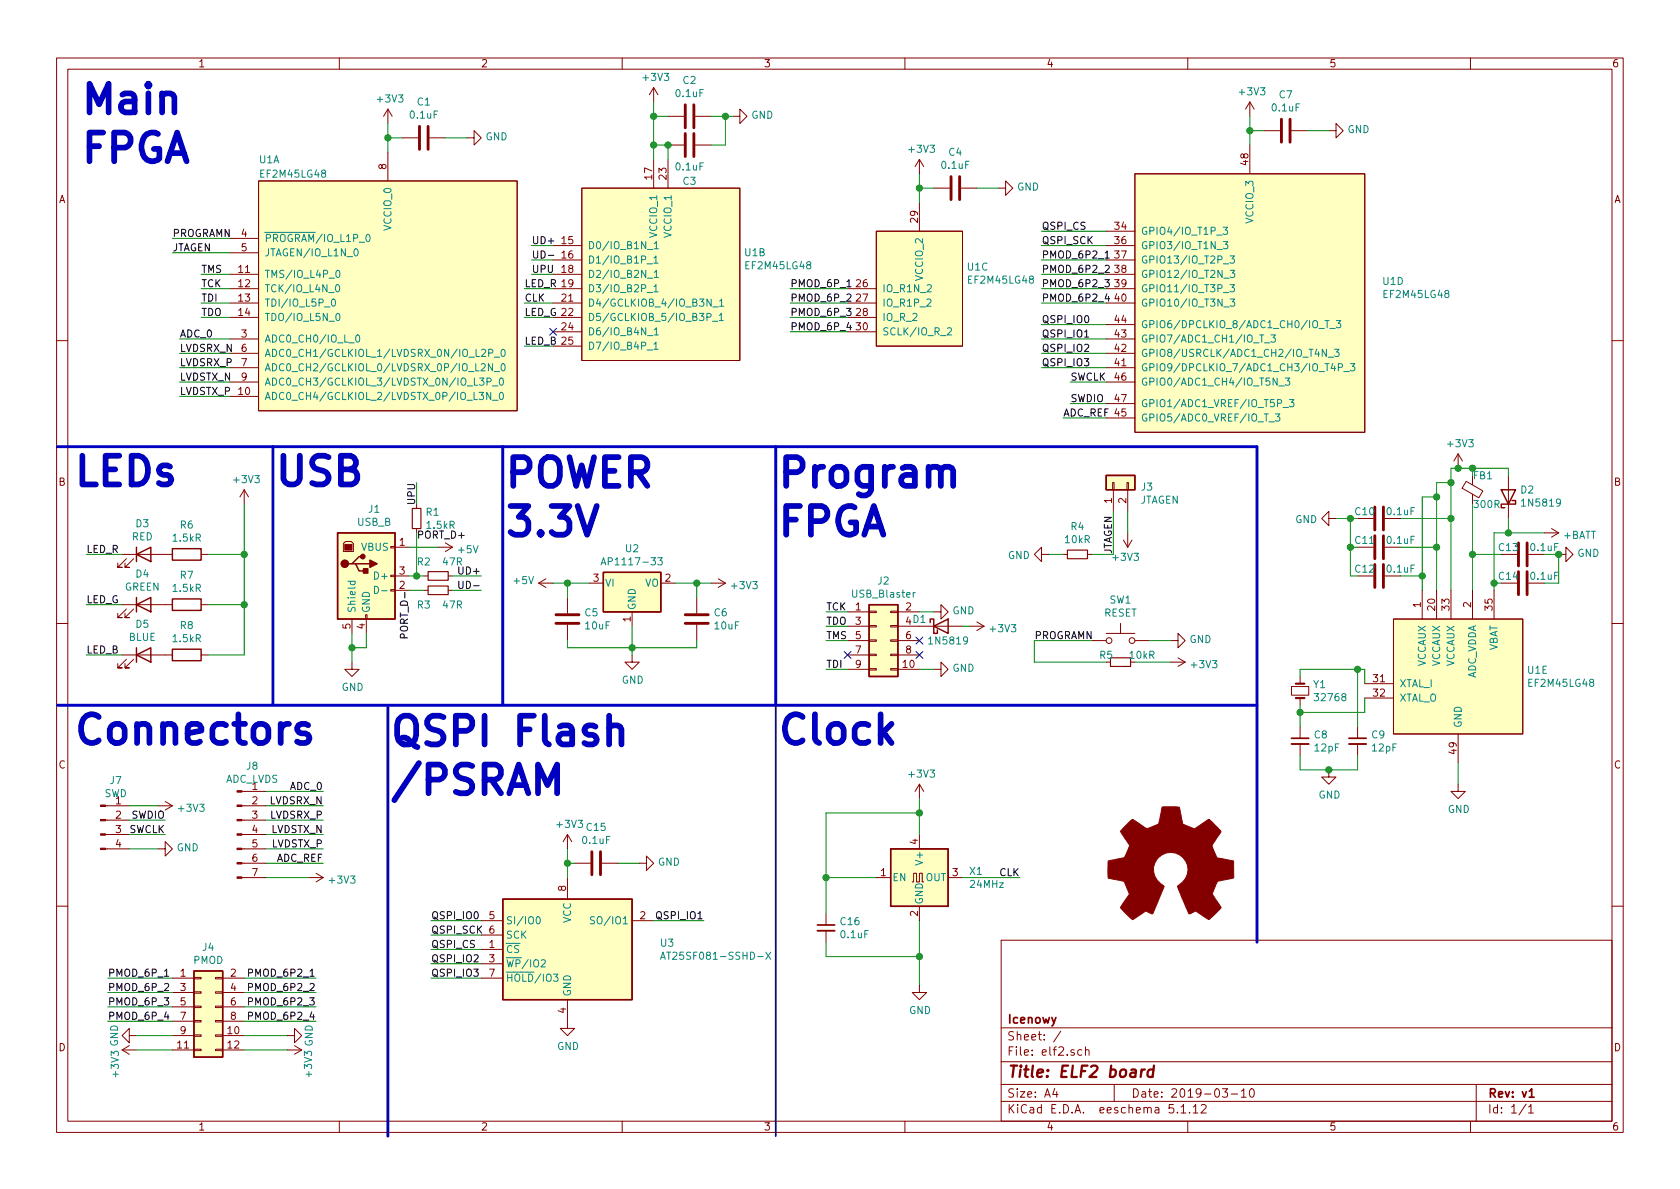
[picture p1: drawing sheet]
EESchema Schematic File Version 4
EELAYER 30 0
EELAYER END
$Descr A4 11693 8268
encoding utf-8
Sheet 1 1
Title "ELF2 board"
Date "2019-03-10"
Rev "v1"
Comp "Icenowy"
Comment1 ""
Comment2 ""
Comment3 ""
Comment4 ""
$EndDescr
$Comp
L FPGA_Anlogic:EF2M45LG48 U1
U 1 1
P 2750 2050
F 0 "U1" H 1800 3000 50  0000 L CNN
F 1 "EF2M45LG48" H 1800 2900 50  0000 L CNN
F 2 "Icenowy_Packages:LQFP-48-1EP_7x7mm_P0.5mm_EP3.1x3.1mm" H 1200 2050 50  0001 C CNN
F 3 "http://www.anlogic.com/prod_view.aspx?TypeId=12&Id=170&FId=t3:12:3" H 1200 2050 50  0001 C CNN
	1    2750 2050
	1    0    0    -1  
$EndComp
$Comp
L FPGA_Anlogic:EF2M45LG48 U1
U 2 1
P 4600 1900
F 0 "U1" H 5177 2053 50  0000 L CNN
F 1 "EF2M45LG48" H 5177 1962 50  0000 L CNN
F 2 "Icenowy_Packages:LQFP-48-1EP_7x7mm_P0.5mm_EP3.1x3.1mm" H 3050 1900 50  0001 C CNN
F 3 "http://www.anlogic.com/prod_view.aspx?TypeId=12&Id=170&FId=t3:12:3" H 3050 1900 50  0001 C CNN
	2    4600 1900
	1    0    0    -1  
$EndComp
$Comp
L FPGA_Anlogic:EF2M45LG48 U1
U 3 1
P 6400 2000
F 0 "U1" H 6727 2153 50  0000 L CNN
F 1 "EF2M45LG48" H 6727 2062 50  0000 L CNN
F 2 "Icenowy_Packages:LQFP-48-1EP_7x7mm_P0.5mm_EP3.1x3.1mm" H 4850 2000 50  0001 C CNN
F 3 "http://www.anlogic.com/prod_view.aspx?TypeId=12&Id=170&FId=t3:12:3" H 4850 2000 50  0001 C CNN
	3    6400 2000
	1    0    0    -1  
$EndComp
$Comp
L FPGA_Anlogic:EF2M45LG48 U1
U 4 1
P 8700 2100
F 0 "U1" H 9619 2253 50  0000 L CNN
F 1 "EF2M45LG48" H 9619 2162 50  0000 L CNN
F 2 "Icenowy_Packages:LQFP-48-1EP_7x7mm_P0.5mm_EP3.1x3.1mm" H 7150 2100 50  0001 C CNN
F 3 "http://www.anlogic.com/prod_view.aspx?TypeId=12&Id=170&FId=t3:12:3" H 7150 2100 50  0001 C CNN
	4    8700 2100
	1    0    0    -1  
$EndComp
$Comp
L FPGA_Anlogic:EF2M45LG48 U1
U 5 1
P 10150 4700
F 0 "U1" H 10627 4746 50  0000 L CNN
F 1 "EF2M45LG48" H 10627 4655 50  0000 L CNN
F 2 "Icenowy_Packages:LQFP-48-1EP_7x7mm_P0.5mm_EP3.1x3.1mm" H 8600 4700 50  0001 C CNN
F 3 "http://www.anlogic.com/prod_view.aspx?TypeId=12&Id=170&FId=t3:12:3" H 8600 4700 50  0001 C CNN
	5    10150 4700
	1    0    0    -1  
$EndComp
$Comp
L Regulator_Linear:AP1117-33 U2
U 1 1
P 4400 4050
F 0 "U2" H 4400 4292 50  0000 C CNN
F 1 "AP1117-33" H 4400 4201 50  0000 C CNN
F 2 "JLCSMT_Packages:SOT-223-3_TabPin2" H 4400 4250 50  0001 C CNN
F 3 "http://www.diodes.com/datasheets/AP1117.pdf" H 4500 3800 50  0001 C CNN
	1    4400 4050
	1    0    0    -1  
$EndComp
$Comp
L power:+5V #PWR0101
U 1 1
P 3850 4050
F 0 "#PWR0101" H 3850 3900 50  0001 C CNN
F 1 "+5V" V 3865 4178 50  0000 L CNN
F 2 "" H 3850 4050 50  0001 C CNN
F 3 "" H 3850 4050 50  0001 C CNN
	1    3850 4050
	0    -1   -1   0   
$EndComp
$Comp
L power:+3V3 #PWR0102
U 1 1
P 4950 4050
F 0 "#PWR0102" H 4950 3900 50  0001 C CNN
F 1 "+3V3" V 4965 4178 50  0000 L CNN
F 2 "" H 4950 4050 50  0001 C CNN
F 3 "" H 4950 4050 50  0001 C CNN
	1    4950 4050
	0    1    1    0   
$EndComp
$Comp
L power:GND #PWR0103
U 1 1
P 4400 4550
F 0 "#PWR0103" H 4400 4300 50  0001 C CNN
F 1 "GND" H 4405 4377 50  0000 C CNN
F 2 "" H 4400 4550 50  0001 C CNN
F 3 "" H 4400 4550 50  0001 C CNN
	1    4400 4550
	1    0    0    -1  
$EndComp
Wire Wire Line
	3850 4050 3950 4050
Wire Wire Line
	4700 4050 4850 4050
Wire Wire Line
	4400 4550 4400 4500
$Comp
L Device:C C6
U 1 1
P 4850 4300
F 0 "C6" H 4965 4346 50  0000 L CNN
F 1 "10uF" H 4965 4255 50  0000 L CNN
F 2 "Capacitor_SMD:C_0805_2012Metric" H 4888 4150 50  0001 C CNN
F 3 "~" H 4850 4300 50  0001 C CNN
	1    4850 4300
	1    0    0    -1  
$EndComp
$Comp
L Device:C C5
U 1 1
P 3950 4300
F 0 "C5" H 4065 4346 50  0000 L CNN
F 1 "10uF" H 4065 4255 50  0000 L CNN
F 2 "Capacitor_SMD:C_0805_2012Metric" H 3988 4150 50  0001 C CNN
F 3 "~" H 3950 4300 50  0001 C CNN
	1    3950 4300
	1    0    0    -1  
$EndComp
Wire Wire Line
	4400 4500 4850 4500
Wire Wire Line
	4850 4500 4850 4450
Connection ~ 4400 4500
Wire Wire Line
	4400 4500 4400 4350
Wire Wire Line
	4850 4150 4850 4050
Connection ~ 4850 4050
Wire Wire Line
	4850 4050 4950 4050
Wire Wire Line
	3950 4050 3950 4150
Connection ~ 3950 4050
Wire Wire Line
	3950 4050 4100 4050
Wire Wire Line
	3950 4450 3950 4500
Wire Wire Line
	3950 4500 4400 4500
$Comp
L power:+3V3 #PWR0104
U 1 1
P 2700 850
F 0 "#PWR0104" H 2700 700 50  0001 C CNN
F 1 "+3V3" H 2715 1023 50  0000 C CNN
F 2 "" H 2700 850 50  0001 C CNN
F 3 "" H 2700 850 50  0001 C CNN
	1    2700 850 
	1    0    0    -1  
$EndComp
$Comp
L Device:C C1
U 1 1
P 2950 950
F 0 "C1" V 2698 950 50  0000 C CNN
F 1 "0.1uF" V 2789 950 50  0000 C CNN
F 2 "Capacitor_SMD:C_0402_1005Metric" H 2988 800 50  0001 C CNN
F 3 "~" H 2950 950 50  0001 C CNN
	1    2950 950 
	0    1    1    0   
$EndComp
Wire Wire Line
	2700 850  2700 950 
$Comp
L power:GND #PWR0105
U 1 1
P 3250 950
F 0 "#PWR0105" H 3250 700 50  0001 C CNN
F 1 "GND" V 3255 822 50  0000 R CNN
F 2 "" H 3250 950 50  0001 C CNN
F 3 "" H 3250 950 50  0001 C CNN
	1    3250 950 
	0    -1   -1   0   
$EndComp
Wire Wire Line
	2700 950  2800 950 
Connection ~ 2700 950 
Wire Wire Line
	2700 950  2700 1050
Wire Wire Line
	3100 950  3250 950 
$Comp
L power:+3V3 #PWR0106
U 1 1
P 6400 1200
F 0 "#PWR0106" H 6400 1050 50  0001 C CNN
F 1 "+3V3" H 6415 1373 50  0000 C CNN
F 2 "" H 6400 1200 50  0001 C CNN
F 3 "" H 6400 1200 50  0001 C CNN
	1    6400 1200
	1    0    0    -1  
$EndComp
$Comp
L Device:C C4
U 1 1
P 6650 1300
F 0 "C4" V 6398 1300 50  0000 C CNN
F 1 "0.1uF" V 6489 1300 50  0000 C CNN
F 2 "Capacitor_SMD:C_0402_1005Metric" H 6688 1150 50  0001 C CNN
F 3 "~" H 6650 1300 50  0001 C CNN
	1    6650 1300
	0    1    1    0   
$EndComp
Wire Wire Line
	6400 1200 6400 1300
$Comp
L power:GND #PWR0107
U 1 1
P 6950 1300
F 0 "#PWR0107" H 6950 1050 50  0001 C CNN
F 1 "GND" V 6955 1172 50  0000 R CNN
F 2 "" H 6950 1300 50  0001 C CNN
F 3 "" H 6950 1300 50  0001 C CNN
	1    6950 1300
	0    -1   -1   0   
$EndComp
Wire Wire Line
	6400 1300 6500 1300
Connection ~ 6400 1300
Wire Wire Line
	6400 1300 6400 1400
Wire Wire Line
	6800 1300 6950 1300
$Comp
L power:+3V3 #PWR0108
U 1 1
P 8700 800
F 0 "#PWR0108" H 8700 650 50  0001 C CNN
F 1 "+3V3" H 8715 973 50  0000 C CNN
F 2 "" H 8700 800 50  0001 C CNN
F 3 "" H 8700 800 50  0001 C CNN
	1    8700 800 
	1    0    0    -1  
$EndComp
$Comp
L Device:C C7
U 1 1
P 8950 900
F 0 "C7" V 8698 900 50  0000 C CNN
F 1 "0.1uF" V 8789 900 50  0000 C CNN
F 2 "Capacitor_SMD:C_0402_1005Metric" H 8988 750 50  0001 C CNN
F 3 "~" H 8950 900 50  0001 C CNN
	1    8950 900 
	0    1    1    0   
$EndComp
Wire Wire Line
	8700 800  8700 900 
$Comp
L power:GND #PWR0109
U 1 1
P 9250 900
F 0 "#PWR0109" H 9250 650 50  0001 C CNN
F 1 "GND" V 9255 772 50  0000 R CNN
F 2 "" H 9250 900 50  0001 C CNN
F 3 "" H 9250 900 50  0001 C CNN
	1    9250 900 
	0    -1   -1   0   
$EndComp
Wire Wire Line
	8700 900  8800 900 
Connection ~ 8700 900 
Wire Wire Line
	8700 900  8700 1000
Wire Wire Line
	9100 900  9250 900 
$Comp
L power:+3V3 #PWR0110
U 1 1
P 4550 700
F 0 "#PWR0110" H 4550 550 50  0001 C CNN
F 1 "+3V3" H 4565 873 50  0000 C CNN
F 2 "" H 4550 700 50  0001 C CNN
F 3 "" H 4550 700 50  0001 C CNN
	1    4550 700 
	1    0    0    -1  
$EndComp
$Comp
L Device:C C2
U 1 1
P 4800 800
F 0 "C2" V 4548 800 50  0000 C CNN
F 1 "0.1uF" V 4639 800 50  0000 C CNN
F 2 "Capacitor_SMD:C_0402_1005Metric" H 4838 650 50  0001 C CNN
F 3 "~" H 4800 800 50  0001 C CNN
	1    4800 800 
	0    1    1    0   
$EndComp
Wire Wire Line
	4550 700  4550 800 
$Comp
L power:GND #PWR0111
U 1 1
P 5100 800
F 0 "#PWR0111" H 5100 550 50  0001 C CNN
F 1 "GND" V 5105 672 50  0000 R CNN
F 2 "" H 5100 800 50  0001 C CNN
F 3 "" H 5100 800 50  0001 C CNN
	1    5100 800 
	0    -1   -1   0   
$EndComp
Wire Wire Line
	4550 800  4650 800 
Connection ~ 4550 800 
Wire Wire Line
	4950 800  5050 800 
$Comp
L Device:C C3
U 1 1
P 4800 1000
F 0 "C3" V 5050 1000 50  0000 C CNN
F 1 "0.1uF" V 4950 1000 50  0000 C CNN
F 2 "Capacitor_SMD:C_0402_1005Metric" H 4838 850 50  0001 C CNN
F 3 "~" H 4800 1000 50  0001 C CNN
	1    4800 1000
	0    1    1    0   
$EndComp
Wire Wire Line
	4550 800  4550 1000
Wire Wire Line
	4550 1000 4650 1000
Connection ~ 4550 1000
Wire Wire Line
	4550 1000 4550 1100
Wire Wire Line
	4650 1000 4650 1100
Connection ~ 4650 1000
Wire Wire Line
	4950 1000 5050 1000
Wire Wire Line
	5050 1000 5050 800 
Connection ~ 5050 800 
Wire Wire Line
	5050 800  5100 800 
$Comp
L power:GND #PWR0112
U 1 1
P 10150 5450
F 0 "#PWR0112" H 10150 5200 50  0001 C CNN
F 1 "GND" H 10155 5277 50  0000 C CNN
F 2 "" H 10150 5450 50  0001 C CNN
F 3 "" H 10150 5450 50  0001 C CNN
	1    10150 5450
	1    0    0    -1  
$EndComp
Wire Wire Line
	10150 5300 10150 5450
$Comp
L power:+3V3 #PWR0113
U 1 1
P 10150 3250
F 0 "#PWR0113" H 10150 3100 50  0001 C CNN
F 1 "+3V3" H 10165 3423 50  0000 C CNN
F 2 "" H 10150 3250 50  0001 C CNN
F 3 "" H 10150 3250 50  0001 C CNN
	1    10150 3250
	1    0    0    -1  
$EndComp
Wire Wire Line
	10100 4100 10100 3600
Wire Wire Line
	10100 3250 10150 3250
Wire Wire Line
	10000 4100 10000 3800
Wire Wire Line
	10000 3350 10100 3350
Connection ~ 10100 3350
Wire Wire Line
	10100 3350 10100 3250
Wire Wire Line
	9900 4100 9900 4000
Wire Wire Line
	9900 3450 10000 3450
Connection ~ 10000 3450
Wire Wire Line
	10000 3450 10000 3350
$Comp
L power:GND #PWR0114
U 1 1
P 9300 3600
F 0 "#PWR0114" H 9300 3350 50  0001 C CNN
F 1 "GND" V 9305 3472 50  0000 R CNN
F 2 "" H 9300 3600 50  0001 C CNN
F 3 "" H 9300 3600 50  0001 C CNN
	1    9300 3600
	0    1    1    0   
$EndComp
$Comp
L Device:C C10
U 1 1
P 9600 3600
F 0 "C10" V 9550 3500 50  0000 C CNN
F 1 "0.1uF" V 9550 3750 50  0000 C CNN
F 2 "Capacitor_SMD:C_0402_1005Metric" H 9638 3450 50  0001 C CNN
F 3 "~" H 9600 3600 50  0001 C CNN
	1    9600 3600
	0    1    1    0   
$EndComp
$Comp
L Device:C C11
U 1 1
P 9600 3800
F 0 "C11" V 9550 3700 50  0000 C CNN
F 1 "0.1uF" V 9550 3950 50  0000 C CNN
F 2 "Capacitor_SMD:C_0402_1005Metric" H 9638 3650 50  0001 C CNN
F 3 "~" H 9600 3800 50  0001 C CNN
	1    9600 3800
	0    1    1    0   
$EndComp
$Comp
L Device:C C12
U 1 1
P 9600 4000
F 0 "C12" V 9550 3900 50  0000 C CNN
F 1 "0.1uF" V 9550 4150 50  0000 C CNN
F 2 "Capacitor_SMD:C_0402_1005Metric" H 9638 3850 50  0001 C CNN
F 3 "~" H 9600 4000 50  0001 C CNN
	1    9600 4000
	0    1    1    0   
$EndComp
Wire Wire Line
	9300 3600 9400 3600
Wire Wire Line
	9450 3800 9400 3800
Wire Wire Line
	9400 3800 9400 3600
Connection ~ 9400 3600
Wire Wire Line
	9400 3600 9450 3600
Wire Wire Line
	9450 4000 9400 4000
Wire Wire Line
	9400 4000 9400 3800
Connection ~ 9400 3800
Wire Wire Line
	9750 3600 10100 3600
Connection ~ 10100 3600
Wire Wire Line
	10100 3600 10100 3350
Wire Wire Line
	9750 3800 10000 3800
Connection ~ 10000 3800
Wire Wire Line
	10000 3800 10000 3450
Wire Wire Line
	9750 4000 9900 4000
Connection ~ 9900 4000
Wire Wire Line
	9900 4000 9900 3450
$Comp
L Device:Ferrite_Bead_Small FB1
U 1 1
P 10250 3400
F 0 "FB1" H 10250 3500 50  0000 L CNN
F 1 "300R" H 10250 3300 50  0000 L CNN
F 2 "Inductor_SMD:L_0603_1608Metric" V 10180 3400 50  0001 C CNN
F 3 "~" H 10250 3400 50  0001 C CNN
	1    10250 3400
	1    0    0    -1  
$EndComp
Wire Wire Line
	10150 3250 10250 3250
Wire Wire Line
	10250 3250 10250 3300
Connection ~ 10150 3250
Wire Wire Line
	10250 3500 10250 3850
$Comp
L Device:D_Schottky D2
U 1 1
P 10500 3450
F 0 "D2" V 10546 3371 50  0000 R CNN
F 1 "1N5819" V 10455 3371 50  0000 R CNN
F 2 "Diode_SMD:D_SOD-123F" H 10500 3450 50  0001 C CNN
F 3 "~" H 10500 3450 50  0001 C CNN
	1    10500 3450
	0    -1   -1   0   
$EndComp
Wire Wire Line
	10250 3250 10500 3250
Wire Wire Line
	10500 3250 10500 3300
Connection ~ 10250 3250
Wire Wire Line
	10500 3600 10500 3700
Wire Wire Line
	10500 3700 10400 3700
Wire Wire Line
	10400 3700 10400 4050
$Comp
L power:+BATT #PWR0115
U 1 1
P 10750 3700
F 0 "#PWR0115" H 10750 3550 50  0001 C CNN
F 1 "+BATT" V 10765 3828 50  0000 L CNN
F 2 "" H 10750 3700 50  0001 C CNN
F 3 "" H 10750 3700 50  0001 C CNN
	1    10750 3700
	0    1    1    0   
$EndComp
Wire Wire Line
	10500 3700 10750 3700
Connection ~ 10500 3700
$Comp
L power:GND #PWR0116
U 1 1
P 10850 3850
F 0 "#PWR0116" H 10850 3600 50  0001 C CNN
F 1 "GND" V 10855 3722 50  0000 R CNN
F 2 "" H 10850 3850 50  0001 C CNN
F 3 "" H 10850 3850 50  0001 C CNN
	1    10850 3850
	0    -1   -1   0   
$EndComp
$Comp
L Device:C C13
U 1 1
P 10600 3850
F 0 "C13" V 10550 3750 50  0000 C CNN
F 1 "0.1uF" V 10550 4000 50  0000 C CNN
F 2 "Capacitor_SMD:C_0402_1005Metric" H 10638 3700 50  0001 C CNN
F 3 "~" H 10600 3850 50  0001 C CNN
	1    10600 3850
	0    1    1    0   
$EndComp
$Comp
L Device:C C14
U 1 1
P 10600 4050
F 0 "C14" V 10550 3950 50  0000 C CNN
F 1 "0.1uF" V 10550 4200 50  0000 C CNN
F 2 "Capacitor_SMD:C_0402_1005Metric" H 10638 3900 50  0001 C CNN
F 3 "~" H 10600 4050 50  0001 C CNN
	1    10600 4050
	0    1    1    0   
$EndComp
Wire Wire Line
	10250 3850 10450 3850
Connection ~ 10250 3850
Wire Wire Line
	10250 3850 10250 4100
Wire Wire Line
	10400 4050 10450 4050
Connection ~ 10400 4050
Wire Wire Line
	10400 4050 10400 4100
Wire Wire Line
	10750 4050 10850 4050
Wire Wire Line
	10850 4050 10850 3850
Wire Wire Line
	10750 3850 10850 3850
Connection ~ 10850 3850
Text Label 1400 1900 0    50   ~ 0
TMS
Text Label 1400 2000 0    50   ~ 0
TCK
Text Label 1400 2100 0    50   ~ 0
TDI
Text Label 1400 2200 0    50   ~ 0
TDO
Wire Wire Line
	1400 1900 1600 1900
Wire Wire Line
	1400 2000 1600 2000
Wire Wire Line
	1400 2100 1600 2100
Wire Wire Line
	1400 2200 1600 2200
$Comp
L Connector_Generic:Conn_02x05_Odd_Even J2
U 1 1
P 6100 4450
F 0 "J2" H 6150 4867 50  0000 C CNN
F 1 "USB_Blaster" H 6150 4776 50  0000 C CNN
F 2 "Connector_IDC:IDC-Header_2x05_P2.54mm_Horizontal" H 6100 4450 50  0001 C CNN
F 3 "~" H 6100 4450 50  0001 C CNN
	1    6100 4450
	1    0    0    -1  
$EndComp
Text Label 5750 4250 0    50   ~ 0
TCK
Text Label 5750 4350 0    50   ~ 0
TDO
Text Label 5750 4450 0    50   ~ 0
TMS
Text Label 5750 4650 0    50   ~ 0
TDI
$Comp
L power:+3V3 #PWR0117
U 1 1
P 6750 4350
F 0 "#PWR0117" H 6750 4200 50  0001 C CNN
F 1 "+3V3" V 6765 4478 50  0000 L CNN
F 2 "" H 6750 4350 50  0001 C CNN
F 3 "" H 6750 4350 50  0001 C CNN
	1    6750 4350
	0    1    1    0   
$EndComp
$Comp
L power:GND #PWR0118
U 1 1
P 6500 4250
F 0 "#PWR0118" H 6500 4000 50  0001 C CNN
F 1 "GND" V 6505 4122 50  0000 R CNN
F 2 "" H 6500 4250 50  0001 C CNN
F 3 "" H 6500 4250 50  0001 C CNN
	1    6500 4250
	0    -1   -1   0   
$EndComp
$Comp
L power:GND #PWR0119
U 1 1
P 6500 4650
F 0 "#PWR0119" H 6500 4400 50  0001 C CNN
F 1 "GND" V 6505 4522 50  0000 R CNN
F 2 "" H 6500 4650 50  0001 C CNN
F 3 "" H 6500 4650 50  0001 C CNN
	1    6500 4650
	0    -1   -1   0   
$EndComp
Wire Wire Line
	5750 4250 5900 4250
Wire Wire Line
	5750 4350 5900 4350
Wire Wire Line
	5750 4450 5900 4450
Wire Wire Line
	5750 4650 5900 4650
Wire Wire Line
	6400 4250 6500 4250
$Comp
L Device:D_Schottky D1
U 1 1
P 6550 4350
F 0 "D1" H 6400 4400 50  0000 C CNN
F 1 "1N5819" H 6600 4250 50  0000 C CNN
F 2 "Diode_SMD:D_SOD-123F" H 6550 4350 50  0001 C CNN
F 3 "~" H 6550 4350 50  0001 C CNN
	1    6550 4350
	1    0    0    -1  
$EndComp
Wire Wire Line
	6700 4350 6750 4350
Wire Wire Line
	6400 4650 6500 4650
NoConn ~ 5900 4550
NoConn ~ 6400 4450
NoConn ~ 6400 4550
Text Label 1200 1750 0    50   ~ 0
JTAGEN
Text Label 1200 1650 0    50   ~ 0
PROGRAMN
Wire Wire Line
	1200 1750 1600 1750
Wire Wire Line
	1200 1650 1600 1650
$Comp
L Connector_Generic:Conn_01x02 J3
U 1 1
P 7750 3350
F 0 "J3" V 7716 3162 50  0000 R CNN
F 1 "JTAGEN" V 7625 3162 50  0000 R CNN
F 2 "Connector_PinHeader_2.54mm:PinHeader_1x02_P2.54mm_Vertical" H 7750 3350 50  0001 C CNN
F 3 "~" H 7750 3350 50  0001 C CNN
	1    7750 3350
	0    -1   -1   0   
$EndComp
Text Label 7750 3850 1    50   ~ 0
JTAGEN
$Comp
L power:+3V3 #PWR0120
U 1 1
P 7850 3700
F 0 "#PWR0120" H 7850 3550 50  0001 C CNN
F 1 "+3V3" H 7865 3873 50  0000 C CNN
F 2 "" H 7850 3700 50  0001 C CNN
F 3 "" H 7850 3700 50  0001 C CNN
	1    7850 3700
	-1   0    0    1   
$EndComp
Wire Wire Line
	7750 3850 7750 3550
Wire Wire Line
	7850 3700 7850 3550
$Comp
L Connector:USB_B J1
U 1 1
P 2550 4000
F 0 "J1" H 2605 4467 50  0000 C CNN
F 1 "USB_B" H 2605 4376 50  0000 C CNN
F 2 "Connector_USB:USB_B_OST_USB-B1HSxx_Horizontal" H 2700 3950 50  0001 C CNN
F 3 " ~" H 2700 3950 50  0001 C CNN
	1    2550 4000
	1    0    0    -1  
$EndComp
$Comp
L power:GND #PWR0121
U 1 1
P 2450 4600
F 0 "#PWR0121" H 2450 4350 50  0001 C CNN
F 1 "GND" H 2455 4427 50  0000 C CNN
F 2 "" H 2450 4600 50  0001 C CNN
F 3 "" H 2450 4600 50  0001 C CNN
	1    2450 4600
	1    0    0    -1  
$EndComp
Wire Wire Line
	2450 4400 2450 4500
Wire Wire Line
	2450 4500 2550 4500
Wire Wire Line
	2550 4500 2550 4400
Connection ~ 2450 4500
Wire Wire Line
	2450 4500 2450 4600
$Comp
L power:+5V #PWR0122
U 1 1
P 3050 3800
F 0 "#PWR0122" H 3050 3650 50  0001 C CNN
F 1 "+5V" V 3065 3928 50  0000 L CNN
F 2 "" H 3050 3800 50  0001 C CNN
F 3 "" H 3050 3800 50  0001 C CNN
	1    3050 3800
	0    1    1    0   
$EndComp
Wire Wire Line
	2850 3800 3050 3800
$Comp
L Device:R_Small R2
U 1 1
P 3050 4000
F 0 "R2" V 2950 3900 50  0000 C CNN
F 1 "47R" V 2950 4100 50  0000 C CNN
F 2 "Resistor_SMD:R_0402_1005Metric" H 3050 4000 50  0001 C CNN
F 3 "~" H 3050 4000 50  0001 C CNN
	1    3050 4000
	0    1    1    0   
$EndComp
$Comp
L Device:R_Small R3
U 1 1
P 3050 4100
F 0 "R3" V 3150 4000 50  0000 C CNN
F 1 "47R" V 3150 4200 50  0000 C CNN
F 2 "Resistor_SMD:R_0402_1005Metric" H 3050 4100 50  0001 C CNN
F 3 "~" H 3050 4100 50  0001 C CNN
	1    3050 4100
	0    1    1    0   
$EndComp
Text Label 3350 4000 2    50   ~ 0
UD+
Text Label 3350 4100 2    50   ~ 0
UD-
Wire Wire Line
	3150 4000 3350 4000
Wire Wire Line
	3150 4100 3350 4100
Wire Wire Line
	2850 4000 2900 4000
Wire Wire Line
	2850 4100 2950 4100
$Comp
L Device:R_Small R1
U 1 1
P 2900 3600
F 0 "R1" H 2959 3646 50  0000 L CNN
F 1 "1.5kR" H 2959 3555 50  0000 L CNN
F 2 "Resistor_SMD:R_0402_1005Metric" H 2900 3600 50  0001 C CNN
F 3 "~" H 2900 3600 50  0001 C CNN
	1    2900 3600
	1    0    0    -1  
$EndComp
Wire Wire Line
	2900 4000 2900 3700
Connection ~ 2900 4000
Wire Wire Line
	2900 4000 2950 4000
Text Label 2900 3350 3    50   ~ 0
UPU
Wire Wire Line
	2900 3500 2900 3350
Wire Wire Line
	9500 4750 9500 4650
Wire Wire Line
	9500 4650 9450 4650
Wire Wire Line
	9050 4950 9500 4950
Wire Wire Line
	9500 4950 9500 4850
$Comp
L Device:C_Small C8
U 1 1
P 9050 5150
F 0 "C8" H 9142 5196 50  0000 L CNN
F 1 "12pF" H 9142 5105 50  0000 L CNN
F 2 "Capacitor_SMD:C_0402_1005Metric" H 9050 5150 50  0001 C CNN
F 3 "~" H 9050 5150 50  0001 C CNN
	1    9050 5150
	1    0    0    -1  
$EndComp
$Comp
L Device:C_Small C9
U 1 1
P 9450 5150
F 0 "C9" H 9542 5196 50  0000 L CNN
F 1 "12pF" H 9542 5105 50  0000 L CNN
F 2 "Capacitor_SMD:C_0402_1005Metric" H 9450 5150 50  0001 C CNN
F 3 "~" H 9450 5150 50  0001 C CNN
	1    9450 5150
	1    0    0    -1  
$EndComp
Wire Wire Line
	9050 4950 9050 5050
Wire Wire Line
	9450 4650 9450 5050
Connection ~ 9450 4650
Wire Wire Line
	9450 4650 9050 4650
$Comp
L power:GND #PWR0123
U 1 1
P 9250 5350
F 0 "#PWR0123" H 9250 5100 50  0001 C CNN
F 1 "GND" H 9255 5177 50  0000 C CNN
F 2 "" H 9250 5350 50  0001 C CNN
F 3 "" H 9250 5350 50  0001 C CNN
	1    9250 5350
	1    0    0    -1  
$EndComp
Wire Wire Line
	9050 5250 9050 5350
Connection ~ 9250 5350
Wire Wire Line
	9050 5350 9250 5350
Wire Wire Line
	9450 5350 9450 5250
Text Label 2850 4100 3    50   ~ 0
PORT_D-
Text Label 2900 3750 0    50   ~ 0
PORT_D+
Text Label 3700 1700 0    50   ~ 0
UD+
Text Label 3700 1800 0    50   ~ 0
UD-
Wire Wire Line
	3700 1700 3850 1700
Wire Wire Line
	3700 1800 3850 1800
$Comp
L Switch:SW_Push SW1
U 1 1
P 7800 4450
F 0 "SW1" H 7800 4735 50  0000 C CNN
F 1 "RESET" H 7800 4644 50  0000 C CNN
F 2 "Button_Switch_SMD:SW_SPST_FSMSM" H 7800 4650 50  0001 C CNN
F 3 "" H 7800 4650 50  0001 C CNN
	1    7800 4450
	1    0    0    -1  
$EndComp
Text Label 7200 4450 0    50   ~ 0
PROGRAMN
Wire Wire Line
	7200 4450 7600 4450
$Comp
L power:GND #PWR0124
U 1 1
P 8150 4450
F 0 "#PWR0124" H 8150 4200 50  0001 C CNN
F 1 "GND" V 8155 4322 50  0000 R CNN
F 2 "" H 8150 4450 50  0001 C CNN
F 3 "" H 8150 4450 50  0001 C CNN
	1    8150 4450
	0    -1   -1   0   
$EndComp
Wire Wire Line
	8000 4450 8150 4450
$Comp
L Device:R_Small R5
U 1 1
P 7800 4600
F 0 "R5" V 7750 4500 50  0000 C CNN
F 1 "10kR" V 7750 4750 50  0000 C CNN
F 2 "Resistor_SMD:R_0402_1005Metric" H 7800 4600 50  0001 C CNN
F 3 "~" H 7800 4600 50  0001 C CNN
	1    7800 4600
	0    1    1    0   
$EndComp
$Comp
L power:+3V3 #PWR0125
U 1 1
P 8150 4600
F 0 "#PWR0125" H 8150 4450 50  0001 C CNN
F 1 "+3V3" V 8165 4728 50  0000 L CNN
F 2 "" H 8150 4600 50  0001 C CNN
F 3 "" H 8150 4600 50  0001 C CNN
	1    8150 4600
	0    1    1    0   
$EndComp
Wire Wire Line
	7900 4600 8150 4600
Wire Wire Line
	7700 4600 7200 4600
Wire Wire Line
	7200 4600 7200 4450
$Comp
L Device:R_Small R4
U 1 1
P 7500 3850
F 0 "R4" V 7304 3850 50  0000 C CNN
F 1 "10kR" V 7395 3850 50  0000 C CNN
F 2 "Resistor_SMD:R_0402_1005Metric" H 7500 3850 50  0001 C CNN
F 3 "~" H 7500 3850 50  0001 C CNN
	1    7500 3850
	0    1    1    0   
$EndComp
Wire Wire Line
	7600 3850 7750 3850
$Comp
L power:GND #PWR0126
U 1 1
P 7300 3850
F 0 "#PWR0126" H 7300 3600 50  0001 C CNN
F 1 "GND" V 7305 3722 50  0000 R CNN
F 2 "" H 7300 3850 50  0001 C CNN
F 3 "" H 7300 3850 50  0001 C CNN
	1    7300 3850
	0    1    1    0   
$EndComp
Wire Wire Line
	7300 3850 7400 3850
Text Label 3700 1900 0    50   ~ 0
UPU
Wire Wire Line
	3700 1900 3850 1900
Text Label 5500 2000 0    50   ~ 0
PMOD_6P_1
Text Label 5500 2100 0    50   ~ 0
PMOD_6P_2
Text Label 5500 2200 0    50   ~ 0
PMOD_6P_3
Text Label 5500 2300 0    50   ~ 0
PMOD_6P_4
Wire Wire Line
	5500 2000 5900 2000
Wire Wire Line
	5500 2100 5900 2100
Wire Wire Line
	5500 2200 5900 2200
Wire Wire Line
	5500 2300 5900 2300
Text Label 750  6800 0    50   ~ 0
PMOD_6P_1
Text Label 750  6900 0    50   ~ 0
PMOD_6P_2
Text Label 750  7000 0    50   ~ 0
PMOD_6P_3
Text Label 750  7100 0    50   ~ 0
PMOD_6P_4
Wire Wire Line
	1200 6800 750  6800
Wire Wire Line
	1200 6900 750  6900
Wire Wire Line
	1200 7000 750  7000
Wire Wire Line
	1200 7100 750  7100
$Comp
L power:GND #PWR0131
U 1 1
P 950 7200
F 0 "#PWR0131" H 950 6950 50  0001 C CNN
F 1 "GND" H 950 7050 50  0000 C CNN
F 2 "" H 950 7200 50  0001 C CNN
F 3 "" H 950 7200 50  0001 C CNN
	1    950  7200
	0    1    1    0   
$EndComp
$Comp
L power:+3V3 #PWR0132
U 1 1
P 950 7300
F 0 "#PWR0132" H 950 7150 50  0001 C CNN
F 1 "+3V3" H 850 7450 50  0000 C CNN
F 2 "" H 950 7300 50  0001 C CNN
F 3 "" H 950 7300 50  0001 C CNN
	1    950  7300
	0    -1   -1   0   
$EndComp
Wire Wire Line
	950  7200 1200 7200
Wire Wire Line
	950  7300 1200 7300
Text Label 7450 2650 0    50   ~ 0
SWCLK
Text Label 7450 2800 0    50   ~ 0
SWDIO
Wire Wire Line
	7450 2650 7700 2650
Wire Wire Line
	7450 2800 7700 2800
Text Label 2200 6800 2    50   ~ 0
PMOD_6P2_1
Text Label 2200 6900 2    50   ~ 0
PMOD_6P2_2
Text Label 2200 7000 2    50   ~ 0
PMOD_6P2_3
Text Label 2200 7100 2    50   ~ 0
PMOD_6P2_4
$Comp
L power:GND #PWR0133
U 1 1
P 2000 7200
F 0 "#PWR0133" H 2000 6950 50  0001 C CNN
F 1 "GND" H 2000 7050 50  0000 C CNN
F 2 "" H 2000 7200 50  0001 C CNN
F 3 "" H 2000 7200 50  0001 C CNN
	1    2000 7200
	0    -1   1    0   
$EndComp
$Comp
L power:+3V3 #PWR0134
U 1 1
P 2000 7300
F 0 "#PWR0134" H 2000 7150 50  0001 C CNN
F 1 "+3V3" H 1900 7450 50  0000 C CNN
F 2 "" H 2000 7300 50  0001 C CNN
F 3 "" H 2000 7300 50  0001 C CNN
	1    2000 7300
	0    1    -1   0   
$EndComp
Text Label 7250 1800 0    50   ~ 0
PMOD_6P2_1
Text Label 7250 1900 0    50   ~ 0
PMOD_6P2_2
Text Label 7250 2000 0    50   ~ 0
PMOD_6P2_3
Text Label 7250 2100 0    50   ~ 0
PMOD_6P2_4
Wire Wire Line
	7250 1900 7700 1900
Wire Wire Line
	7250 2000 7700 2000
Wire Wire Line
	7250 2100 7700 2100
$Comp
L Connector:Conn_01x04_Male J7
U 1 1
P 700 5700
F 0 "J7" H 806 5978 50  0000 C CNN
F 1 "SWD" H 806 5887 50  0000 C CNN
F 2 "Connector_PinHeader_2.54mm:PinHeader_1x04_P2.54mm_Vertical" H 700 5700 50  0001 C CNN
F 3 "~" H 700 5700 50  0001 C CNN
	1    700  5700
	1    0    0    -1  
$EndComp
Text Label 1150 5800 2    50   ~ 0
SWCLK
Text Label 1150 5700 2    50   ~ 0
SWDIO
$Comp
L power:+3V3 #PWR0135
U 1 1
P 1100 5600
F 0 "#PWR0135" H 1100 5450 50  0001 C CNN
F 1 "+3V3" V 1115 5728 50  0000 L CNN
F 2 "" H 1100 5600 50  0001 C CNN
F 3 "" H 1100 5600 50  0001 C CNN
	1    1100 5600
	0    1    1    0   
$EndComp
$Comp
L power:GND #PWR0136
U 1 1
P 1100 5900
F 0 "#PWR0136" H 1100 5650 50  0001 C CNN
F 1 "GND" V 1105 5772 50  0000 R CNN
F 2 "" H 1100 5900 50  0001 C CNN
F 3 "" H 1100 5900 50  0001 C CNN
	1    1100 5900
	0    -1   -1   0   
$EndComp
Wire Wire Line
	900  5600 1100 5600
Wire Wire Line
	900  5700 1150 5700
Wire Wire Line
	900  5800 1150 5800
Wire Wire Line
	900  5900 1100 5900
Text Label 3650 2000 0    50   ~ 0
LED_R
Text Label 3650 2200 0    50   ~ 0
LED_G
Text Label 3650 2400 0    50   ~ 0
LED_B
Wire Wire Line
	3650 2000 3850 2000
Wire Wire Line
	3650 2100 3850 2100
$Comp
L Device:LED D3
U 1 1
P 1000 3850
F 0 "D3" H 991 4066 50  0000 C CNN
F 1 "RED" H 991 3975 50  0000 C CNN
F 2 "LED_SMD:LED_0603_1608Metric" H 1000 3850 50  0001 C CNN
F 3 "~" H 1000 3850 50  0001 C CNN
	1    1000 3850
	1    0    0    -1  
$EndComp
$Comp
L Device:LED D4
U 1 1
P 1000 4200
F 0 "D4" H 991 4416 50  0000 C CNN
F 1 "GREEN" H 991 4325 50  0000 C CNN
F 2 "LED_SMD:LED_0603_1608Metric" H 1000 4200 50  0001 C CNN
F 3 "~" H 1000 4200 50  0001 C CNN
	1    1000 4200
	1    0    0    -1  
$EndComp
$Comp
L Device:LED D5
U 1 1
P 1000 4550
F 0 "D5" H 991 4766 50  0000 C CNN
F 1 "BLUE" H 991 4675 50  0000 C CNN
F 2 "LED_SMD:LED_0603_1608Metric" H 1000 4550 50  0001 C CNN
F 3 "~" H 1000 4550 50  0001 C CNN
	1    1000 4550
	1    0    0    -1  
$EndComp
Text Label 600  3850 0    50   ~ 0
LED_R
Text Label 600  4200 0    50   ~ 0
LED_G
Text Label 600  4550 0    50   ~ 0
LED_B
$Comp
L Device:R R7
U 1 1
P 1300 4200
F 0 "R7" V 1093 4200 50  0000 C CNN
F 1 "1.5kR" V 1184 4200 50  0000 C CNN
F 2 "Resistor_SMD:R_0402_1005Metric" V 1230 4200 50  0001 C CNN
F 3 "~" H 1300 4200 50  0001 C CNN
	1    1300 4200
	0    1    1    0   
$EndComp
$Comp
L Device:R R8
U 1 1
P 1300 4550
F 0 "R8" V 1093 4550 50  0000 C CNN
F 1 "1.5kR" V 1184 4550 50  0000 C CNN
F 2 "Resistor_SMD:R_0402_1005Metric" V 1230 4550 50  0001 C CNN
F 3 "~" H 1300 4550 50  0001 C CNN
	1    1300 4550
	0    1    1    0   
$EndComp
$Comp
L Device:R R6
U 1 1
P 1300 3850
F 0 "R6" V 1093 3850 50  0000 C CNN
F 1 "1.5kR" V 1184 3850 50  0000 C CNN
F 2 "Resistor_SMD:R_0402_1005Metric" V 1230 3850 50  0001 C CNN
F 3 "~" H 1300 3850 50  0001 C CNN
	1    1300 3850
	0    1    1    0   
$EndComp
Wire Wire Line
	600  3850 850  3850
Wire Wire Line
	600  4200 850  4200
Wire Wire Line
	600  4550 850  4550
$Comp
L power:+3V3 #PWR0137
U 1 1
P 1700 3500
F 0 "#PWR0137" H 1700 3350 50  0001 C CNN
F 1 "+3V3" H 1715 3673 50  0000 C CNN
F 2 "" H 1700 3500 50  0001 C CNN
F 3 "" H 1700 3500 50  0001 C CNN
	1    1700 3500
	1    0    0    -1  
$EndComp
Wire Wire Line
	1450 4550 1700 4550
Wire Wire Line
	1700 4550 1700 4200
Wire Wire Line
	1450 3850 1700 3850
Connection ~ 1700 3850
Wire Wire Line
	1700 3850 1700 3500
Wire Wire Line
	1450 4200 1700 4200
Connection ~ 1700 4200
Wire Wire Line
	1700 4200 1700 3850
Wire Notes Line width 20 style solid
	400  3100 8750 3100
Wire Notes Line width 20 style solid
	8750 3100 8750 6550
Text Notes 550  1150 0    200  ~ 40
Main\nFPGA
Text Notes 500  3400 0    200  ~ 40
LEDs
Text Notes 1900 3400 0    200  ~ 40
USB
Wire Notes Line width 20 style solid
	1900 3100 1900 4900
Wire Notes Line width 20 style solid
	3500 4900 3500 3100
Text Notes 3500 3750 0    200  ~ 40
POWER\n3.3V
Wire Notes Line width 20 style solid
	5400 4900 5400 3100
Text Notes 5400 3750 0    200  ~ 40
Program\nFPGA
Wire Notes Line width 20 style solid
	400  4900 8750 4900
Text Notes 500  5200 0    200  ~ 40
Connectors
Text Label 1250 2550 0    50   ~ 0
LVDSRX_P
Text Label 1250 2450 0    50   ~ 0
LVDSRX_N
Text Label 1250 2650 0    50   ~ 0
LVDSTX_N
Text Label 1250 2750 0    50   ~ 0
LVDSTX_P
Wire Wire Line
	1250 2450 1600 2450
Wire Wire Line
	1250 2550 1600 2550
Wire Wire Line
	1250 2650 1600 2650
Wire Wire Line
	1250 2750 1600 2750
Text Label 7400 2900 0    50   ~ 0
ADC_REF
Wire Wire Line
	7400 2900 7700 2900
Text Label 1250 2350 0    50   ~ 0
ADC_0
Wire Wire Line
	1250 2350 1600 2350
$Comp
L Connector:Conn_01x07_Male J8
U 1 1
P 1650 5800
F 0 "J8" H 1756 6278 50  0000 C CNN
F 1 "ADC_LVDS" H 1756 6187 50  0000 C CNN
F 2 "Connector_PinHeader_2.54mm:PinHeader_1x07_P2.54mm_Vertical" H 1650 5800 50  0001 C CNN
F 3 "~" H 1650 5800 50  0001 C CNN
	1    1650 5800
	1    0    0    -1  
$EndComp
Text Label 2250 5500 2    50   ~ 0
ADC_0
Text Label 2250 5700 2    50   ~ 0
LVDSRX_P
Text Label 2250 5600 2    50   ~ 0
LVDSRX_N
Text Label 2250 5800 2    50   ~ 0
LVDSTX_N
Text Label 2250 5900 2    50   ~ 0
LVDSTX_P
Wire Wire Line
	1850 5500 2250 5500
Wire Wire Line
	1850 5600 2250 5600
Wire Wire Line
	1850 5700 2250 5700
Wire Wire Line
	1850 5800 2250 5800
Wire Wire Line
	1850 5900 2250 5900
Text Label 2250 6000 2    50   ~ 0
ADC_REF
Wire Wire Line
	1850 6000 2250 6000
$Comp
L power:+3V3 #PWR0138
U 1 1
P 2150 6100
F 0 "#PWR0138" H 2150 5950 50  0001 C CNN
F 1 "+3V3" V 2165 6228 50  0000 L CNN
F 2 "" H 2150 6100 50  0001 C CNN
F 3 "" H 2150 6100 50  0001 C CNN
	1    2150 6100
	0    1    1    0   
$EndComp
Wire Wire Line
	1850 6100 2150 6100
Wire Wire Line
	2200 6800 1700 6800
Wire Wire Line
	2200 6900 1700 6900
Wire Wire Line
	2200 7000 1700 7000
Wire Wire Line
	2200 7100 1700 7100
Wire Wire Line
	2000 7200 1700 7200
Wire Wire Line
	2000 7300 1700 7300
Wire Wire Line
	7250 1800 7700 1800
$Comp
L Memory_Flash:AT25SF081-SSHD-X U3
U 1 1
P 3950 6600
F 0 "U3" H 4591 6646 50  0000 L CNN
F 1 "AT25SF081-SSHD-X" H 4591 6555 50  0000 L CNN
F 2 "JLCSMT_Packages:SOIC-8_3.9x4.9mm_P1.27mm" H 3950 6000 50  0001 C CNN
F 3 "https://www.adestotech.com/wp-content/uploads/DS-AT25SF081_045.pdf" H 3950 6600 50  0001 C CNN
	1    3950 6600
	1    0    0    -1  
$EndComp
$Comp
L power:+3V3 #PWR0139
U 1 1
P 3950 5900
F 0 "#PWR0139" H 3950 5750 50  0001 C CNN
F 1 "+3V3" H 3965 6073 50  0000 C CNN
F 2 "" H 3950 5900 50  0001 C CNN
F 3 "" H 3950 5900 50  0001 C CNN
	1    3950 5900
	1    0    0    -1  
$EndComp
$Comp
L Device:C C15
U 1 1
P 4150 6000
F 0 "C15" V 3898 6000 50  0000 C CNN
F 1 "0.1uF" V 3989 6000 50  0000 C CNN
F 2 "Capacitor_SMD:C_0402_1005Metric" H 4188 5850 50  0001 C CNN
F 3 "~" H 4150 6000 50  0001 C CNN
	1    4150 6000
	0    1    1    0   
$EndComp
$Comp
L power:GND #PWR0140
U 1 1
P 4450 6000
F 0 "#PWR0140" H 4450 5750 50  0001 C CNN
F 1 "GND" V 4455 5872 50  0000 R CNN
F 2 "" H 4450 6000 50  0001 C CNN
F 3 "" H 4450 6000 50  0001 C CNN
	1    4450 6000
	0    -1   -1   0   
$EndComp
Wire Wire Line
	3950 5900 3950 6000
Wire Wire Line
	3950 6000 4000 6000
Connection ~ 3950 6000
Wire Wire Line
	3950 6000 3950 6100
Wire Wire Line
	4300 6000 4450 6000
$Comp
L power:GND #PWR0141
U 1 1
P 3950 7100
F 0 "#PWR0141" H 3950 6850 50  0001 C CNN
F 1 "GND" H 3955 6927 50  0000 C CNN
F 2 "" H 3950 7100 50  0001 C CNN
F 3 "" H 3950 7100 50  0001 C CNN
	1    3950 7100
	1    0    0    -1  
$EndComp
Text Label 4900 6400 2    50   ~ 0
QSPI_IO1
Text Label 3000 6400 0    50   ~ 0
QSPI_IO0
Text Label 3000 6500 0    50   ~ 0
QSPI_SCK
Text Label 3000 6600 0    50   ~ 0
QSPI_CS
Text Label 3000 6700 0    50   ~ 0
QSPI_IO2
Text Label 3000 6800 0    50   ~ 0
QSPI_IO3
Wire Wire Line
	4550 6400 4900 6400
Wire Wire Line
	3000 6400 3350 6400
Wire Wire Line
	3000 6500 3350 6500
Wire Wire Line
	3000 6600 3350 6600
Wire Wire Line
	3000 6700 3350 6700
Wire Wire Line
	3000 6800 3350 6800
Text Label 7250 1600 0    50   ~ 0
QSPI_CS
Text Label 7250 1700 0    50   ~ 0
QSPI_SCK
Wire Wire Line
	7250 1600 7700 1600
Wire Wire Line
	7250 1700 7700 1700
Text Label 7250 2250 0    50   ~ 0
QSPI_IO0
Text Label 7250 2350 0    50   ~ 0
QSPI_IO1
Text Label 7250 2450 0    50   ~ 0
QSPI_IO2
Text Label 7250 2550 0    50   ~ 0
QSPI_IO3
Wire Wire Line
	7250 2250 7700 2250
Wire Wire Line
	7250 2350 7700 2350
Wire Wire Line
	7250 2450 7700 2450
Wire Wire Line
	7250 2550 7700 2550
Wire Notes Line width 20 style solid
	2700 4900 2700 7900
Text Notes 2700 5550 0    200  ~ 40
QSPI Flash\n/PSRAM
$Comp
L Graphic:Logo_Open_Hardware_Large #LOGO1
U 1 1
P 8150 6050
F 0 "#LOGO1" H 8150 6550 50  0001 C CNN
F 1 "Logo_Open_Hardware_Large" H 8150 5650 50  0001 C CNN
F 2 "Symbol:OSHW-Logo_5.7x6mm_SilkScreen" H 8150 6050 50  0001 C CNN
F 3 "~" H 8150 6050 50  0001 C CNN
	1    8150 6050
	1    0    0    -1  
$EndComp
$Comp
L Connector_Generic:Conn_02x06_Odd_Even J4
U 1 1
P 1400 7000
F 0 "J4" H 1450 7417 50  0000 C CNN
F 1 "PMOD" H 1450 7326 50  0000 C CNN
F 2 "Connector_PinSocket_2.54mm:PinSocket_2x06_P2.54mm_Horizontal" H 1400 7000 50  0001 C CNN
F 3 "~" H 1400 7000 50  0001 C CNN
	1    1400 7000
	1    0    0    -1  
$EndComp
Wire Wire Line
	3650 2400 3850 2400
Text Label 3650 2100 0    50   ~ 0
CLK
Wire Wire Line
	3650 2200 3850 2200
NoConn ~ 3850 2300
Wire Wire Line
	9250 5350 9450 5350
$Comp
L Device:Crystal_Small Y1
U 1 1
P 9050 4800
F 0 "Y1" V 9004 4888 50  0000 L CNN
F 1 "32768" V 9095 4888 50  0000 L CNN
F 2 "Crystal:Crystal_C38-LF_D3.0mm_L8.0mm_Horizontal" H 9050 4800 50  0001 C CNN
F 3 "~" H 9050 4800 50  0001 C CNN
	1    9050 4800
	0    1    1    0   
$EndComp
Wire Wire Line
	9050 4650 9050 4700
Wire Wire Line
	9050 4900 9050 4950
Connection ~ 9050 4950
$Comp
L Oscillator:XO53 X1
U 1 1
P 6400 6100
F 0 "X1" H 6744 6146 50  0000 L CNN
F 1 "24MHz" H 6744 6055 50  0000 L CNN
F 2 "Oscillator:Oscillator_SMD_EuroQuartz_XO53-4Pin_5.0x3.2mm" H 7100 5750 50  0001 C CNN
F 3 "http://cdn-reichelt.de/documents/datenblatt/B400/XO53.pdf" H 6300 6100 50  0001 C CNN
	1    6400 6100
	1    0    0    -1  
$EndComp
Wire Bus Line
	5400 4900 5400 7900
Text Notes 5400 5200 0    200  ~ 40
Clock
$Comp
L Device:C_Small C16
U 1 1
P 5750 6450
F 0 "C16" H 5842 6496 50  0000 L CNN
F 1 "0.1uF" H 5842 6405 50  0000 L CNN
F 2 "Capacitor_SMD:C_0402_1005Metric" H 5750 6450 50  0001 C CNN
F 3 "~" H 5750 6450 50  0001 C CNN
	1    5750 6450
	1    0    0    -1  
$EndComp
$Comp
L power:GND #PWR0127
U 1 1
P 6400 6850
F 0 "#PWR0127" H 6400 6600 50  0001 C CNN
F 1 "GND" H 6405 6677 50  0000 C CNN
F 2 "" H 6400 6850 50  0001 C CNN
F 3 "" H 6400 6850 50  0001 C CNN
	1    6400 6850
	1    0    0    -1  
$EndComp
Wire Wire Line
	5750 6550 5750 6650
Wire Wire Line
	5750 6650 6400 6650
Wire Wire Line
	6400 6650 6400 6850
Wire Wire Line
	6400 6400 6400 6650
Connection ~ 6400 6650
Wire Wire Line
	5750 6350 5750 6100
Wire Wire Line
	5750 6100 6100 6100
$Comp
L power:+3V3 #PWR0128
U 1 1
P 6400 5550
F 0 "#PWR0128" H 6400 5400 50  0001 C CNN
F 1 "+3V3" H 6415 5723 50  0000 C CNN
F 2 "" H 6400 5550 50  0001 C CNN
F 3 "" H 6400 5550 50  0001 C CNN
	1    6400 5550
	1    0    0    -1  
$EndComp
Wire Wire Line
	5750 6100 5750 5650
Wire Wire Line
	5750 5650 6400 5650
Wire Wire Line
	6400 5650 6400 5800
Connection ~ 5750 6100
Connection ~ 6400 5650
Wire Wire Line
	6400 5550 6400 5650
Text Label 7100 6100 2    50   ~ 0
CLK
Wire Wire Line
	6700 6100 7100 6100
$EndSCHEMATC
